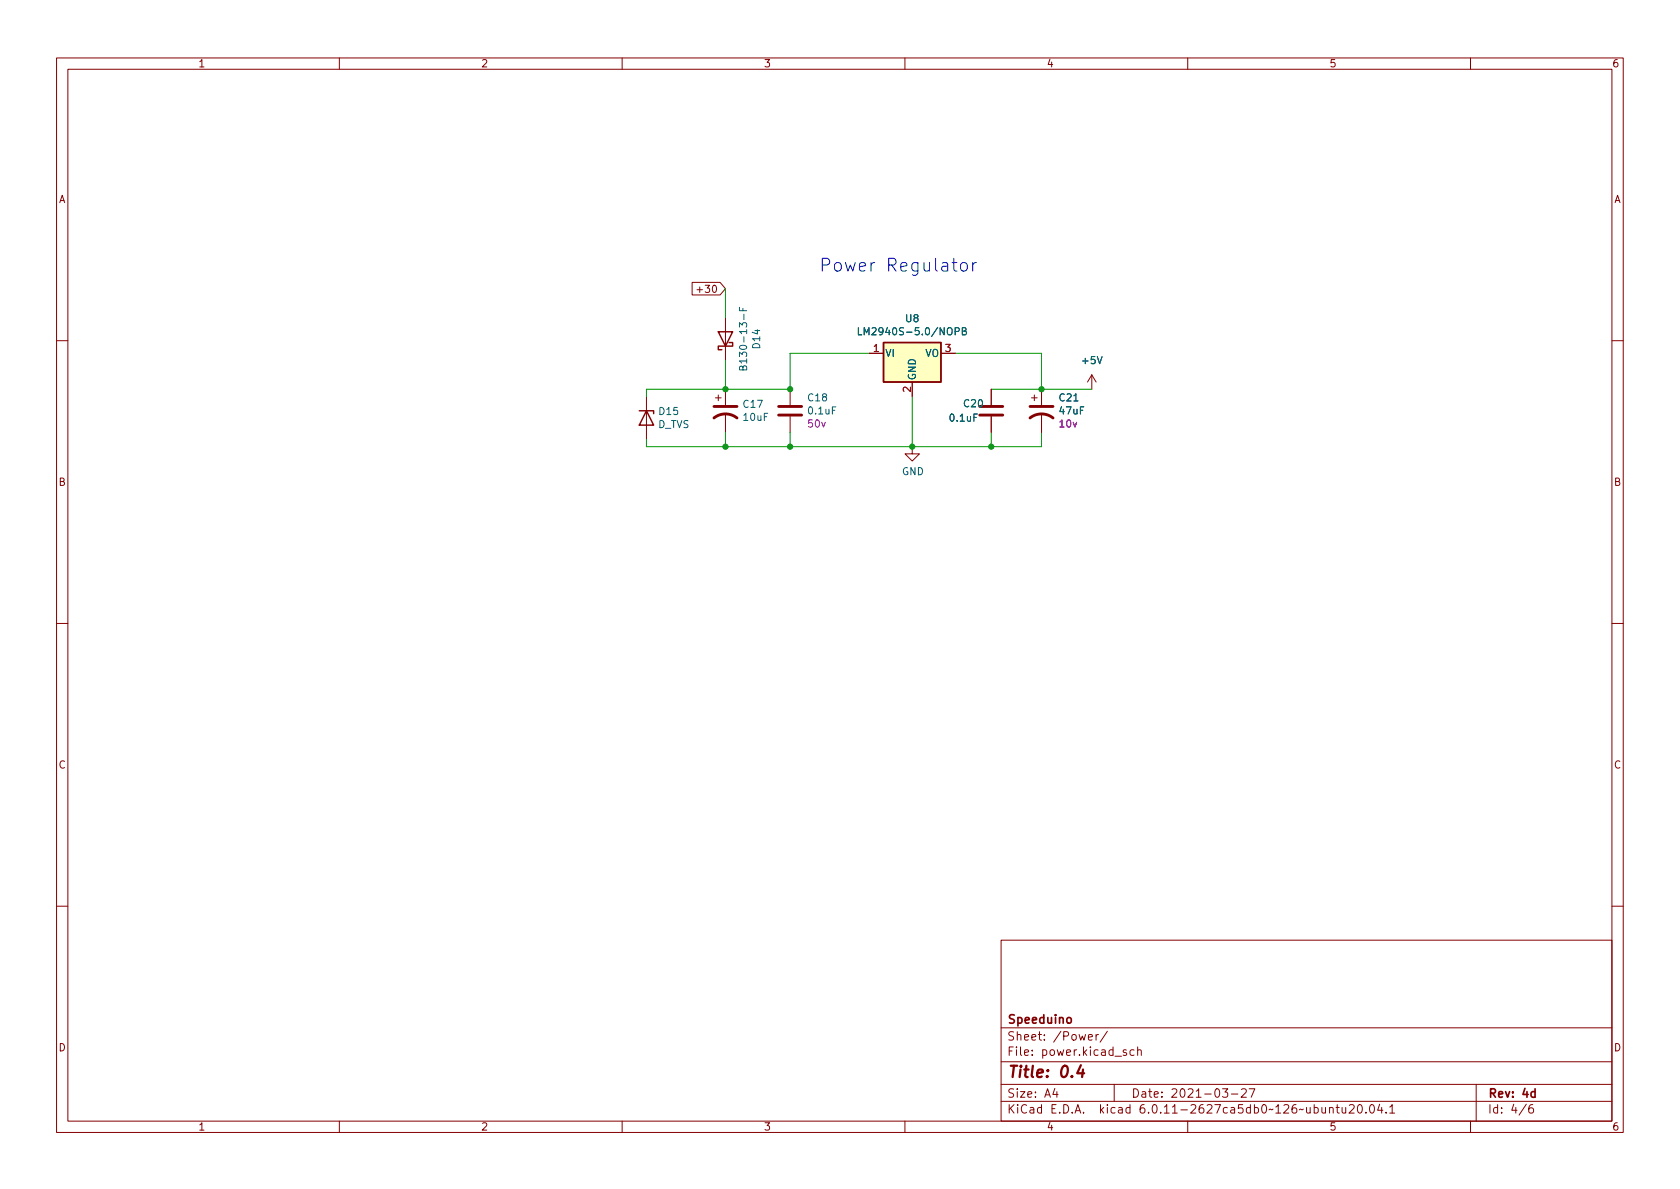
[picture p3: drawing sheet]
<svg xmlns="http://www.w3.org/2000/svg" width="297mm" height="210mm" viewBox="0 0 297 210" stroke-linecap="round" stroke-linejoin="round" font-family="sans-serif">
<g fill="none" stroke="#840000" stroke-width=".18">
<path d="M10 10.2h277v190.1h-277zM12 12.2h273v186.1h-273zM60 10.2v2M110 10.2v2M160 10.2v2M210 10.2v2M260 10.2v2M122.4 49.9h4.9l1 1.1-1 1.2h-4.9zM126.1 50.6l.2-.2a.68 .68 0 0 1 .4 .7 .68 .68 0 0 1-.4 .6l-.2-.1-.1-.4zM128.3 56.1v7.6M10 60.2h2M114.3 70.1v7.6"/>
<path d="M126.5 70.4h1M127 69.8v1.1M128.3 68.8v2.8M128.3 73.1v3.3M139.7 68.8v2.8M139.7 73.7v2.7M153.7 62.5h2.5M161.3 79v1.3h1.3l-1.3 1.2-1.3-1.2h1.3M161.3 67.6v2.5M166.4 62.5h2.5M175.3 68.8v2.8M175.3 73.7v2.7"/>
<path d="M182.4 70.4h1M182.9 69.8v1.1M184.1 68.8v2.8M184.1 73.1v3.3M193 66.3l-.7 1.3M193 66.3v2.5M193 66.3l.8 1.3M285 60.2h2M10 110.2h2M285 110.2h2M10 160.2h2M177 166.3h108v32h-108z"/>
<path d="M285 160.2h2M60 198.3v2M110 198.3v2M160 198.3v2M177 194.8h108M177 191.8h108M177 187.8h108M177 181.8h108M182.5 186.5v.1M182.5 185.7v.1M184.6 183.8v.1M184.6 183v.1"/>
<path d="M194.2 182.9l-.3 .1-.1 .2M195.8 182.4l-1.3 1.9M197 191.8v3M201.1 185.8l.3-.2 .3 .1 .1 .9M201.1 185.1v1.5M210 198.3v2M217.7 193.5h1.2M219.5 192.7l.6-.2 .2 .2 .1 .3-1 1h1M220.9 192.5h1l-.7 1.5M238.6 195.5l.5-.2 .3 .2v.3l-.9 1h.9M240.2 195.4l.2-.1a.81 .81 0 0 1 .5 .7 .81 .81 0 0 1-.3 .8h-.1a.81 .81 0 0 1-.6-.6 .81 .81 0 0 1 .3-.8zM241.5 196.7v.1"/>
<path d="M242.4 195.4l.1-.1a.81 .81 0 0 1 .6 .7 .81 .81 0 0 1-.3 .8h-.2a.81 .81 0 0 1-.5-.6 .81 .81 0 0 1 .3-.8zM243.9 195.3l-.3 1h.9M244.3 195.8v1M245.1 196.7v.1M245.7 195.8l.4-.5v1.5M245.7 196.8h.9M260 198.3v2M261 191.8v6.5M271 195.3a.6 .6 0 0 0-.7 .7v.5l.1 .3h.5l.2-.1 .1-.5-.2-.2-.4-.1-.3 .3"/>
</g>
<path d="M188.8 180l.3-.1 .3 .3v.4l-.3 .3h-.3l-.2-.3v-.4z" fill="none" stroke="#840000" stroke-width=".3"/>
<path d="M127 58.7h2.5l-1.2 2.5zM113 72.6h2.6v.5M114.3 72.6l1.3 2.6h-2.6zM128.9 60.6h.6v.6h-2.5v.6h.6M156.2 60.6h10.2v7h-10.2z" fill="none" stroke="#840000" stroke-width=".25"/>
<path d="M126.2 73.9a3.3 3.3 0 0 1 4.1 0M126.2 71.9h4.1M137.7 73.4h4M137.7 71.9h4M173.2 73.4h4.1M173.2 71.9h4.1M182.1 73.9a3.3 3.3 0 0 1 4.1 0M182.1 71.9h4.1" fill="none" stroke="#840000" stroke-width=".51"/>
<path d="M130.7 54.3v.6h1.3M131.4 54.5v.4M131.5 55.6v.9M167.5 58.1l.3-.2a.43 .43 0 0 1 .5 .5v.4a.42 .42 0 0 1-.4 .4 .42 .42 0 0 1-.4-.4zM168.9 58.6h.6l.1-.2-.1-.3-.6-.2v1.3M170.1 58.6l.6-.1 .1-.2v-.2l-.7-.2v1.3h.5l.2-.1 .1-.3-.3-.2M147.8 71.9h-.6v1.3M172.8 73.2h-.6v1.3M189.9 70.9h.7M194 63.1l.4 1.2 .5-1.2" fill="none" stroke="#006464" stroke-width=".18"/>
<path d="M156.2 60.6h10.2v7h-10.2z" fill="#ffffc2" stroke="#ffffc2" stroke-width=".18"/>
<path d="M172 46.4v1.5M172.6 46.4a.58 .58 0 0 0-.6 .5" fill="none" stroke="#0000c2" stroke-width=".18"/>
<path d="M128.3 51v5.1M128.3 63.7v5.1M128.3 76.4v2.6M139.7 76.4v2.6M153.7 62.5h-14v6.3h-25.4v1.3M161.3 70.1v8.9M168.9 62.5h15.2v6.3M175.3 76.4v2.6M175.3 68.8h17.7M184.1 76.4v2.6h-69.8v-1.3" fill="none" stroke="#009600" stroke-width=".18"/>
<g fill="#009600" stroke="#009600" stroke-width=".18">
<circle cx="128.3" cy="79" r=".46"/>
<circle cx="139.7" cy="79" r=".46"/>
<circle cx="139.7" cy="68.8" r=".46"/>
<circle cx="128.3" cy="68.8" r=".46"/>
<circle cx="184.1" cy="68.8" r=".46"/>
<circle cx="175.3" cy="79" r=".46"/>
<circle cx="161.3" cy="79" r=".46"/>
</g>
<g font-size="3.1" fill="#0000c2">
<text x="144.8" y="48">Power</text>
<text x="156.7" y="48">Regulator</text>
</g>
<g font-size="2.8" fill="#840000">
<text x="178" y="191.2">Title:</text>
<text x="187.3" y="191.2">0.4</text>
</g>
<g font-size="2.1" fill="#840000">
<text x="178" y="184.5">Sheet:</text>
<text x="178" y="181.5">Speeduino</text>
<text x="186.2" y="184.5">/Power/</text>
<text x="178" y="187.2">File:</text>
<text x="184.4" y="187.2">power.kicad_sch</text>
<text x="178" y="197.4">KiCad</text>
<text x="178" y="194.6">Size:</text>
<text x="184.7" y="194.6">A4</text>
<text x="185.7" y="197.4">E.D.A.</text>
<text x="194.6" y="197.4">kicad</text>
<text x="200" y="194.6">Date:</text>
<text x="201.8" y="197.4">6.0.11-2627ca5db0~126~ubuntu20.04.1</text>
<text x="207" y="194.6">2021-03-27</text>
<text x="263" y="194.6">Rev:</text>
<text x="263" y="197.4">Id:</text>
<text x="267.1" y="197.4">4/6</text>
<text x="269.1" y="194.6">4d</text>
</g>
<g font-size="1.8" fill="#840000">
<text x="35" y="12.3">1</text>
<text x="85" y="12.3">2</text>
<text x="135" y="12.3">3</text>
<text x="185" y="12.3">4</text>
<text x="235" y="12.3">5</text>
<text x="285" y="12.3">6</text>
<text x="10.4" y="36.3">A</text>
<text x="285.4" y="36.3">A</text>
<text x="122.9" y="52.2">+30</text>
<text x="10.3" y="86.3">B</text>
<text x="285.3" y="86.3">B</text>
<text x="10.3" y="136.3">C</text>
<text x="285.3" y="136.3">C</text>
<text x="10.3" y="186.3">D</text>
<text x="285.3" y="186.3">D</text>
<text x="35" y="200.3">1</text>
<text x="85" y="200.3">2</text>
<text x="135" y="200.3">3</text>
<text x="185" y="200.3">4</text>
<text x="235" y="200.3">5</text>
<text x="285" y="200.3">6</text>
</g>
<g font-size="1.8" fill="#006464">
<text x="151.4" y="59.7">LM2940S-5.0/NOPB</text>
<text x="159.9" y="57.4">U8</text>
<text x="132.5" y="65.8" transform="rotate(-90 132.5 65.8)">B130-13-F</text>
<text x="134.8" y="61.9" transform="rotate(-90 134.8 61.9)">D14</text>
<text x="156.5" y="63.5">VI</text>
<text x="163.5" y="63.5">VO</text>
<text x="191" y="64.8">+5V</text>
<text x="142.6" y="71.3">C18</text>
<text x="162.3" y="67.3" transform="rotate(-90 162.3 67.3)">GND</text>
<text x="187.1" y="71.3">C21</text>
<text x="116.3" y="73.8">D15</text>
<text x="116.3" y="76.1">D_TVS</text>
<text x="131.2" y="72.5">C17</text>
<text x="131.2" y="74.8">10uF</text>
<text x="142.6" y="73.7">0.1uF</text>
<text x="167.6" y="74.9">0.1uF</text>
<text x="170.2" y="72.4">C20</text>
<text x="187.1" y="73.7">47uF</text>
<text x="159.4" y="84.4">GND</text>
</g>
<g font-size="1.8" fill="#a90000">
<text x="154.3" y="62.2">1</text>
<text x="167" y="62.2">3</text>
<text x="161" y="69.5" transform="rotate(-90 161 69.5)">2</text>
</g>
<g font-size="1.8" fill="#840084">
<text x="142.6" y="76">50v</text>
<text x="187.1" y="76">10v</text>
</g>
</svg>
